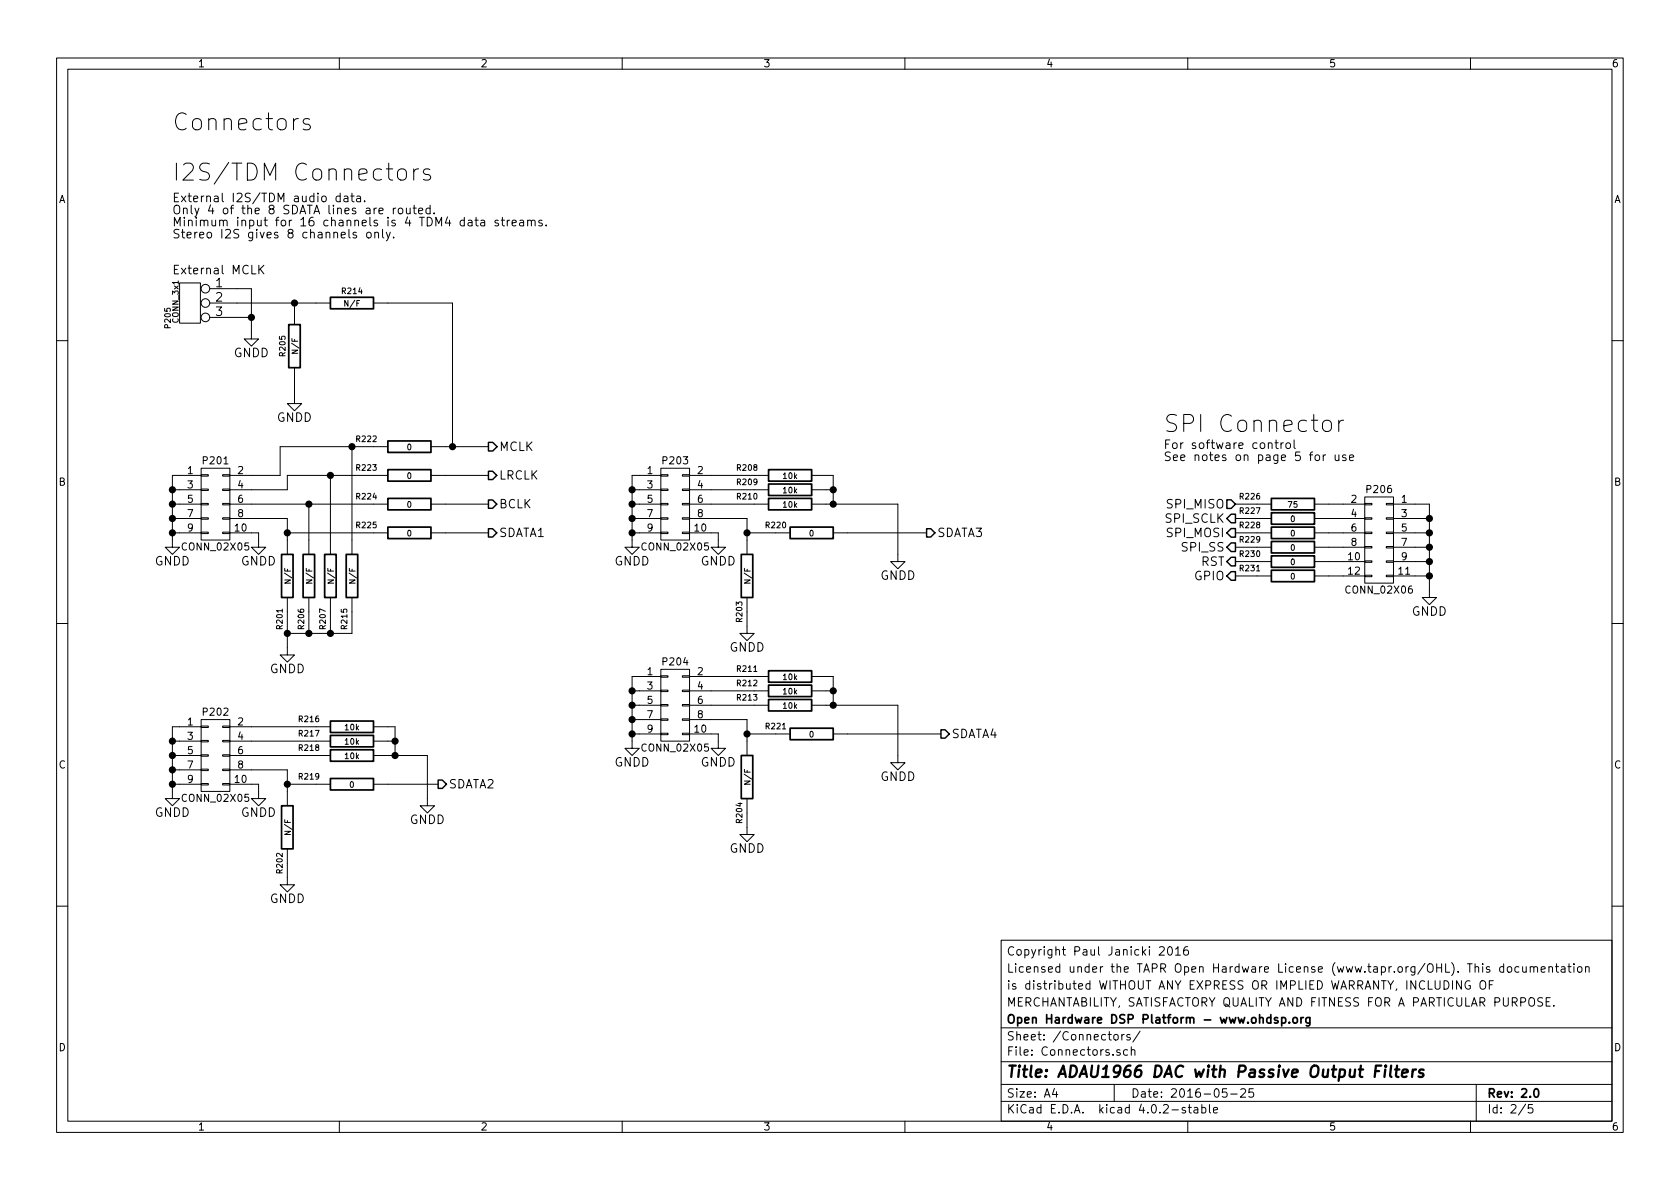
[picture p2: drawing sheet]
EESchema Schematic File Version 2
LIBS:power
LIBS:MyKiCadLibs-Lib
LIBS:DAC-ADAU1966-cache
EELAYER 25 0
EELAYER END
$Descr A4 11693 8268
encoding utf-8
Sheet 2 5
Title "ADAU1966 DAC with Passive Output Filters"
Date "2016-05-25"
Rev "2.0"
Comp "Open Hardware DSP Platform - www.ohdsp.org"
Comment1 "MERCHANTABILITY, SATISFACTORY QUALITY AND FITNESS FOR A PARTICULAR PURPOSE."
Comment2 "is distributed WITHOUT ANY EXPRESS OR IMPLIED WARRANTY, INCLUDING OF "
Comment3 "Licensed under the TAPR Open Hardware License (www.tapr.org/OHL). This documentation"
Comment4 "Copyright Paul Janicki 2016"
$EndDescr
$Comp
L GNDD #PWR206
U 1 1
P 2000 4500
F 0 "#PWR206" H 2000 4250 60  0001 C CNN
F 1 "GNDD" H 2000 4350 60  0000 C CNN
F 2 "" H 2000 4500 60  0000 C CNN
F 3 "" H 2000 4500 60  0000 C CNN
	1    2000 4500
	1    0    0    -1  
$EndComp
$Comp
L GNDD #PWR204
U 1 1
P 1800 3750
F 0 "#PWR204" H 1800 3500 60  0001 C CNN
F 1 "GNDD" H 1800 3600 60  0000 C CNN
F 2 "" H 1800 3750 60  0000 C CNN
F 3 "" H 1800 3750 60  0000 C CNN
	1    1800 3750
	-1   0    0    -1  
$EndComp
$Comp
L GNDD #PWR201
U 1 1
P 1200 3750
F 0 "#PWR201" H 1200 3500 60  0001 C CNN
F 1 "GNDD" H 1200 3600 60  0000 C CNN
F 2 "" H 1200 3750 60  0000 C CNN
F 3 "" H 1200 3750 60  0000 C CNN
	1    1200 3750
	-1   0    0    -1  
$EndComp
Text HLabel 3400 3100 2    60   Output ~ 0
MCLK
Text Notes 8100 3000 0    118  ~ 0
SPI Connector
$Comp
L GNDD #PWR207
U 1 1
P 2000 6100
F 0 "#PWR207" H 2000 5850 60  0001 C CNN
F 1 "GNDD" H 2000 5950 60  0000 C CNN
F 2 "" H 2000 6100 60  0000 C CNN
F 3 "" H 2000 6100 60  0000 C CNN
	1    2000 6100
	1    0    0    -1  
$EndComp
$Comp
L GNDD #PWR205
U 1 1
P 1800 5500
F 0 "#PWR205" H 1800 5250 60  0001 C CNN
F 1 "GNDD" H 1800 5350 60  0000 C CNN
F 2 "" H 1800 5500 60  0000 C CNN
F 3 "" H 1800 5500 60  0000 C CNN
	1    1800 5500
	-1   0    0    -1  
$EndComp
$Comp
L GNDD #PWR202
U 1 1
P 1200 5500
F 0 "#PWR202" H 1200 5250 60  0001 C CNN
F 1 "GNDD" H 1200 5350 60  0000 C CNN
F 2 "" H 1200 5500 60  0000 C CNN
F 3 "" H 1200 5500 60  0000 C CNN
	1    1200 5500
	-1   0    0    -1  
$EndComp
$Comp
L GNDD #PWR214
U 1 1
P 5200 4350
F 0 "#PWR214" H 5200 4100 60  0001 C CNN
F 1 "GNDD" H 5200 4200 60  0000 C CNN
F 2 "" H 5200 4350 60  0000 C CNN
F 3 "" H 5200 4350 60  0000 C CNN
	1    5200 4350
	1    0    0    -1  
$EndComp
$Comp
L GNDD #PWR212
U 1 1
P 5000 3750
F 0 "#PWR212" H 5000 3500 60  0001 C CNN
F 1 "GNDD" H 5000 3600 60  0000 C CNN
F 2 "" H 5000 3750 60  0000 C CNN
F 3 "" H 5000 3750 60  0000 C CNN
	1    5000 3750
	-1   0    0    -1  
$EndComp
$Comp
L GNDD #PWR210
U 1 1
P 4400 3750
F 0 "#PWR210" H 4400 3500 60  0001 C CNN
F 1 "GNDD" H 4400 3600 60  0000 C CNN
F 2 "" H 4400 3750 60  0000 C CNN
F 3 "" H 4400 3750 60  0000 C CNN
	1    4400 3750
	-1   0    0    -1  
$EndComp
$Comp
L GNDD #PWR215
U 1 1
P 5200 5750
F 0 "#PWR215" H 5200 5500 60  0001 C CNN
F 1 "GNDD" H 5200 5600 60  0000 C CNN
F 2 "" H 5200 5750 60  0000 C CNN
F 3 "" H 5200 5750 60  0000 C CNN
	1    5200 5750
	1    0    0    -1  
$EndComp
$Comp
L GNDD #PWR213
U 1 1
P 5000 5150
F 0 "#PWR213" H 5000 4900 60  0001 C CNN
F 1 "GNDD" H 5000 5000 60  0000 C CNN
F 2 "" H 5000 5150 60  0000 C CNN
F 3 "" H 5000 5150 60  0000 C CNN
	1    5000 5150
	-1   0    0    -1  
$EndComp
$Comp
L GNDD #PWR211
U 1 1
P 4400 5150
F 0 "#PWR211" H 4400 4900 60  0001 C CNN
F 1 "GNDD" H 4400 5000 60  0000 C CNN
F 2 "" H 4400 5150 60  0000 C CNN
F 3 "" H 4400 5150 60  0000 C CNN
	1    4400 5150
	-1   0    0    -1  
$EndComp
Text HLabel 3400 3300 2    59   Output ~ 0
LRCLK
Text HLabel 3400 3500 2    59   Output ~ 0
BCLK
Text HLabel 3400 3700 2    59   Output ~ 0
SDATA1
Text HLabel 3050 5450 2    59   Output ~ 0
SDATA2
Text HLabel 6450 3700 2    59   Output ~ 0
SDATA3
Text HLabel 6550 5100 2    59   Output ~ 0
SDATA4
$Comp
L GNDD #PWR209
U 1 1
P 2975 5550
F 0 "#PWR209" H 2975 5300 60  0001 C CNN
F 1 "GNDD" H 2975 5400 60  0000 C CNN
F 2 "" H 2975 5550 60  0000 C CNN
F 3 "" H 2975 5550 60  0000 C CNN
	1    2975 5550
	-1   0    0    -1  
$EndComp
$Comp
L GNDD #PWR216
U 1 1
P 6250 3850
F 0 "#PWR216" H 6250 3600 60  0001 C CNN
F 1 "GNDD" H 6250 3700 60  0000 C CNN
F 2 "" H 6250 3850 60  0000 C CNN
F 3 "" H 6250 3850 60  0000 C CNN
	1    6250 3850
	1    0    0    -1  
$EndComp
$Comp
L GNDD #PWR217
U 1 1
P 6250 5250
F 0 "#PWR217" H 6250 5000 60  0001 C CNN
F 1 "GNDD" H 6250 5100 60  0000 C CNN
F 2 "" H 6250 5250 60  0000 C CNN
F 3 "" H 6250 5250 60  0000 C CNN
	1    6250 5250
	1    0    0    -1  
$EndComp
$Comp
L GNDD #PWR203
U 1 1
P 1750 2300
F 0 "#PWR203" H 1750 2050 60  0001 C CNN
F 1 "GNDD" H 1750 2150 60  0000 C CNN
F 2 "" H 1750 2300 60  0000 C CNN
F 3 "" H 1750 2300 60  0000 C CNN
	1    1750 2300
	-1   0    0    -1  
$EndComp
$Comp
L GNDD #PWR208
U 1 1
P 2050 2750
F 0 "#PWR208" H 2050 2500 60  0001 C CNN
F 1 "GNDD" H 2050 2600 60  0000 C CNN
F 2 "" H 2050 2750 60  0000 C CNN
F 3 "" H 2050 2750 60  0000 C CNN
	1    2050 2750
	-1   0    0    -1  
$EndComp
Text Notes 1200 1250 0    118  ~ 0
I2S/TDM Connectors
Text Notes 1200 1900 0    60   ~ 0
External MCLK
Text Notes 1200 1650 0    60   ~ 0
External I2S/TDM audio data. \nOnly 4 of the 8 SDATA lines are routed.\nMinimum input for 16 channels is 4 TDM4 data streams.\nStereo I2S gives 8 channels only.
Text HLabel 8600 3500 0    60   Input ~ 0
SPI_MISO
Text HLabel 8600 3600 0    60   Output ~ 0
SPI_SCLK
Text HLabel 8600 3700 0    60   Output ~ 0
SPI_MOSI
Text HLabel 8600 3800 0    60   Output ~ 0
SPI_SS
Text HLabel 8600 4000 0    60   Output ~ 0
GPIO
Text HLabel 8600 3900 0    60   Output ~ 0
RST
$Comp
L GNDD #PWR218
U 1 1
P 9950 4100
F 0 "#PWR218" H 9950 3850 60  0001 C CNN
F 1 "GNDD" H 9950 3950 60  0000 C CNN
F 2 "" H 9950 4100 60  0000 C CNN
F 3 "" H 9950 4100 60  0000 C CNN
	1    9950 4100
	-1   0    0    -1  
$EndComp
Wire Wire Line
	8750 4000 8600 4000
Wire Wire Line
	8600 3900 8750 3900
Wire Wire Line
	8750 3800 8600 3800
Wire Wire Line
	8600 3700 8750 3700
Wire Wire Line
	8750 3600 8600 3600
Wire Wire Line
	8600 3500 8750 3500
Wire Wire Line
	9950 3500 9950 4100
Wire Wire Line
	9950 4000 9850 4000
Wire Wire Line
	9850 3900 9950 3900
Connection ~ 9950 4000
Wire Wire Line
	9850 3800 9950 3800
Connection ~ 9950 3900
Wire Wire Line
	9850 3700 9950 3700
Connection ~ 9950 3800
Wire Wire Line
	9850 3600 9950 3600
Connection ~ 9950 3700
Wire Wire Line
	9850 3500 9950 3500
Connection ~ 9950 3600
Wire Wire Line
	9350 3500 9250 3500
Wire Wire Line
	9250 3600 9350 3600
Wire Wire Line
	9350 3700 9250 3700
Wire Wire Line
	9250 3800 9350 3800
Wire Wire Line
	9350 3900 9250 3900
Wire Wire Line
	9250 4000 9350 4000
Connection ~ 5200 5100
Connection ~ 2000 5450
Connection ~ 2450 3100
Connection ~ 2300 3300
Connection ~ 2150 3500
Connection ~ 2000 3700
Wire Wire Line
	2050 2750 2050 2650
Connection ~ 2050 2100
Wire Wire Line
	2050 2150 2050 2100
Connection ~ 1750 2200
Wire Wire Line
	1750 2200 1650 2200
Connection ~ 3150 3100
Wire Wire Line
	3150 2100 3150 3100
Wire Wire Line
	2700 2100 3150 2100
Wire Wire Line
	1650 2100 2200 2100
Wire Wire Line
	1750 2000 1750 2300
Wire Wire Line
	6250 4900 6250 5250
Wire Wire Line
	4950 4900 5250 4900
Wire Wire Line
	4950 4800 5250 4800
Wire Wire Line
	5250 4700 4950 4700
Connection ~ 5800 4800
Wire Wire Line
	5750 4700 5800 4700
Connection ~ 5800 4900
Wire Wire Line
	5800 4700 5800 4900
Wire Wire Line
	5750 4800 5800 4800
Wire Wire Line
	5750 4900 6250 4900
Connection ~ 5800 3400
Wire Wire Line
	5750 3300 5800 3300
Connection ~ 5800 3500
Wire Wire Line
	5800 3300 5800 3500
Wire Wire Line
	5750 3400 5800 3400
Wire Wire Line
	5750 3500 6250 3500
Wire Wire Line
	6250 3500 6250 3850
Wire Wire Line
	2450 3750 2450 3100
Connection ~ 2300 4400
Wire Wire Line
	2450 4400 2450 4250
Connection ~ 2750 5150
Wire Wire Line
	2700 5050 2750 5050
Connection ~ 2750 5250
Wire Wire Line
	2750 5050 2750 5250
Wire Wire Line
	2700 5150 2750 5150
Wire Wire Line
	2700 5250 2975 5250
Wire Wire Line
	2975 5250 2975 5550
Wire Wire Line
	2200 5250 1750 5250
Wire Wire Line
	1750 5050 2200 5050
Wire Wire Line
	1750 5150 2200 5150
Wire Wire Line
	5000 5100 5000 5150
Connection ~ 4400 4800
Wire Wire Line
	4400 4700 4450 4700
Connection ~ 4400 4900
Wire Wire Line
	4400 4800 4450 4800
Connection ~ 4400 5000
Wire Wire Line
	4400 4900 4450 4900
Connection ~ 4400 5100
Wire Wire Line
	4400 5000 4450 5000
Wire Wire Line
	4400 5100 4450 5100
Wire Wire Line
	4400 4700 4400 5150
Wire Wire Line
	5200 5650 5200 5750
Wire Wire Line
	5900 5100 6550 5100
Wire Wire Line
	4950 5000 5200 5000
Wire Wire Line
	5200 5000 5200 5150
Wire Wire Line
	5200 5100 5400 5100
Wire Wire Line
	5000 5100 4950 5100
Wire Wire Line
	5000 3700 5000 3750
Connection ~ 4400 3400
Wire Wire Line
	4400 3300 4450 3300
Connection ~ 4400 3500
Wire Wire Line
	4400 3400 4450 3400
Connection ~ 4400 3600
Wire Wire Line
	4400 3500 4450 3500
Connection ~ 4400 3700
Wire Wire Line
	4400 3600 4450 3600
Wire Wire Line
	4400 3700 4450 3700
Wire Wire Line
	4400 3300 4400 3750
Wire Wire Line
	5200 4250 5200 4350
Wire Wire Line
	5900 3700 6450 3700
Wire Wire Line
	5000 3700 4950 3700
Wire Wire Line
	1800 5450 1800 5500
Connection ~ 1200 5150
Wire Wire Line
	1200 5050 1250 5050
Connection ~ 1200 5250
Wire Wire Line
	1200 5150 1250 5150
Connection ~ 1200 5350
Wire Wire Line
	1200 5250 1250 5250
Connection ~ 1200 5450
Wire Wire Line
	1200 5350 1250 5350
Wire Wire Line
	1200 5450 1250 5450
Wire Wire Line
	1200 5050 1200 5500
Wire Wire Line
	2000 6000 2000 6100
Wire Wire Line
	2700 5450 3050 5450
Wire Wire Line
	1750 5350 2000 5350
Wire Wire Line
	2000 5350 2000 5500
Wire Wire Line
	2000 5450 2200 5450
Wire Wire Line
	1800 5450 1750 5450
Wire Wire Line
	3100 3100 3400 3100
Wire Wire Line
	1800 3700 1800 3750
Wire Wire Line
	1950 3100 2600 3100
Wire Wire Line
	1950 3300 1950 3100
Connection ~ 1200 3400
Wire Wire Line
	1200 3300 1250 3300
Connection ~ 1200 3500
Wire Wire Line
	1200 3400 1250 3400
Connection ~ 1200 3600
Wire Wire Line
	1200 3500 1250 3500
Connection ~ 1200 3700
Wire Wire Line
	1200 3600 1250 3600
Wire Wire Line
	1200 3700 1250 3700
Wire Wire Line
	1200 3300 1200 3750
Wire Wire Line
	2150 4250 2150 4400
Wire Wire Line
	2000 4400 2450 4400
Connection ~ 2000 4400
Wire Wire Line
	2300 4400 2300 4250
Connection ~ 2150 4400
Wire Wire Line
	2000 4250 2000 4500
Wire Wire Line
	3100 3700 3400 3700
Wire Wire Line
	2150 3750 2150 3500
Wire Wire Line
	3100 3500 3400 3500
Wire Wire Line
	3100 3300 3400 3300
Wire Wire Line
	1750 3400 2000 3400
Wire Wire Line
	2000 3400 2000 3300
Wire Wire Line
	2000 3300 2600 3300
Wire Wire Line
	1750 3500 2600 3500
Wire Wire Line
	1750 3600 2000 3600
Wire Wire Line
	2000 3600 2000 3750
Wire Wire Line
	2000 3700 2600 3700
Wire Wire Line
	1800 3700 1750 3700
Wire Wire Line
	1750 3300 1950 3300
Wire Wire Line
	2300 3300 2300 3750
$Comp
L CONN_02X05 P201
U 1 1
P 1500 3500
F 0 "P201" H 1500 3800 50  0000 C CNN
F 1 "CONN_02X05" H 1500 3200 50  0000 C CNN
F 2 "MyKiCadLibs-Footprints:CONN_DIL_2X5_BOX_1MM" H 1500 2300 60  0001 C CNN
F 3 "" H 1500 2300 60  0000 C CNN
F 4 "2x5 2.54mm pitch box header" H 1500 3100 40  0001 C CNN "Description"
	1    1500 3500
	1    0    0    -1  
$EndComp
$Comp
L CONN_02X05 P202
U 1 1
P 1500 5250
F 0 "P202" H 1500 5550 50  0000 C CNN
F 1 "CONN_02X05" H 1500 4950 50  0000 C CNN
F 2 "MyKiCadLibs-Footprints:CONN_DIL_2X5_BOX_1MM" H 1500 4050 60  0001 C CNN
F 3 "" H 1500 4050 60  0000 C CNN
F 4 "2x5 2.54mm pitch box header" H 1500 4850 40  0001 C CNN "Description"
	1    1500 5250
	1    0    0    -1  
$EndComp
$Comp
L CONN_02X05 P203
U 1 1
P 4700 3500
F 0 "P203" H 4700 3800 50  0000 C CNN
F 1 "CONN_02X05" H 4700 3200 50  0000 C CNN
F 2 "MyKiCadLibs-Footprints:CONN_DIL_2X5_BOX_1MM" H 4700 2300 60  0001 C CNN
F 3 "" H 4700 2300 60  0000 C CNN
F 4 "2x5 2.54mm pitch box header" H 4700 3100 40  0001 C CNN "Description"
	1    4700 3500
	1    0    0    -1  
$EndComp
$Comp
L CONN_02X05 P204
U 1 1
P 4700 4900
F 0 "P204" H 4700 5200 50  0000 C CNN
F 1 "CONN_02X05" H 4700 4600 50  0000 C CNN
F 2 "MyKiCadLibs-Footprints:CONN_DIL_2X5_BOX_1MM" H 4700 3700 60  0001 C CNN
F 3 "" H 4700 3700 60  0000 C CNN
F 4 "2x5 2.54mm pitch box header" H 4700 4500 40  0001 C CNN "Description"
	1    4700 4900
	1    0    0    -1  
$EndComp
$Comp
L CONN_02X06 P206
U 1 1
P 9600 3750
F 0 "P206" H 9600 4100 50  0000 C CNN
F 1 "CONN_02X06" H 9600 3400 50  0000 C CNN
F 2 "MyKiCadLibs-Footprints:CONN_DIL_2X6_BOX_1MM" H 9600 2550 60  0001 C CNN
F 3 "" H 9600 2550 60  0000 C CNN
F 4 "2x6 2.54mm pitch box header" H 9600 3300 40  0001 C CNN "Description"
	1    9600 3750
	-1   0    0    -1  
$EndComp
Wire Wire Line
	1750 2000 1650 2000
$Comp
L CONN_3x1 P205
U 1 1
P 1650 2000
F 0 "P205" V 2135 1795 40  0000 C CNN
F 1 "CONN_3x1" V 2080 1910 40  0000 C CNN
F 2 "MyKiCadLibs-Footprints:CONN_SIL_3_1MM" H 1990 1890 60  0001 C CNN
F 3 "" H 1990 1890 60  0000 C CNN
F 4 "1x3 2.54mm pitch pin header" H 1900 1700 40  0001 C CNN "Description"
	1    1650 2000
	-1   0    0    -1  
$EndComp
$Comp
L R R214
U 1 1
P 2450 2100
F 0 "R214" V 2370 2100 40  0000 C CNN
F 1 "N/F" V 2457 2101 40  0000 C CNN
F 2 "MyKiCadLibs-Footprints:SMD-0805" V 2380 2100 30  0001 C CNN
F 3 "" V 2370 2100 30  0000 C CNN
F 4 "100mW" V 2550 2100 40  0001 C CNN "Power"
F 5 "Thick or thin film resistor" V 2695 2100 40  0001 C CNN "Description"
F 6 "0805" V 2625 2100 40  0001 C CNN "Size"
F 7 "1%" V 2775 2100 40  0001 C CNN "Tolerance"
	1    2450 2100
	0    -1   1    0   
$EndComp
$Comp
L R R205
U 1 1
P 2050 2400
F 0 "R205" V 1970 2400 40  0000 C CNN
F 1 "N/F" V 2057 2401 40  0000 C CNN
F 2 "MyKiCadLibs-Footprints:SMD-0805" V 1980 2400 30  0001 C CNN
F 3 "" V 1970 2400 30  0000 C CNN
F 4 "100mW" V 2150 2400 40  0001 C CNN "Power"
F 5 "Thick or thin film resistor" V 2295 2400 40  0001 C CNN "Description"
F 6 "0805" V 2225 2400 40  0001 C CNN "Size"
F 7 "1%" V 2375 2400 40  0001 C CNN "Tolerance"
	1    2050 2400
	1    0    0    1   
$EndComp
$Comp
L R R222
U 1 1
P 2850 3100
F 0 "R222" V 2800 3400 40  0000 C CNN
F 1 "0" V 2857 3101 40  0000 C CNN
F 2 "MyKiCadLibs-Footprints:SMD-0805" V 2780 3100 30  0001 C CNN
F 3 "" V 2770 3100 30  0000 C CNN
F 4 "100mW" V 2950 3100 40  0001 C CNN "Power"
F 5 "Thick or thin film resistor" V 3095 3100 40  0001 C CNN "Description"
F 6 "0805" V 3025 3100 40  0001 C CNN "Size"
F 7 "1%" V 3175 3100 40  0001 C CNN "Tolerance"
	1    2850 3100
	0    -1   1    0   
$EndComp
$Comp
L R R223
U 1 1
P 2850 3300
F 0 "R223" V 2800 3600 40  0000 C CNN
F 1 "0" V 2857 3301 40  0000 C CNN
F 2 "MyKiCadLibs-Footprints:SMD-0805" V 2780 3300 30  0001 C CNN
F 3 "" V 2770 3300 30  0000 C CNN
F 4 "100mW" V 2950 3300 40  0001 C CNN "Power"
F 5 "Thick or thin film resistor" V 3095 3300 40  0001 C CNN "Description"
F 6 "0805" V 3025 3300 40  0001 C CNN "Size"
F 7 "1%" V 3175 3300 40  0001 C CNN "Tolerance"
	1    2850 3300
	0    -1   1    0   
$EndComp
$Comp
L R R224
U 1 1
P 2850 3500
F 0 "R224" V 2800 3800 40  0000 C CNN
F 1 "0" V 2857 3501 40  0000 C CNN
F 2 "MyKiCadLibs-Footprints:SMD-0805" V 2780 3500 30  0001 C CNN
F 3 "" V 2770 3500 30  0000 C CNN
F 4 "100mW" V 2950 3500 40  0001 C CNN "Power"
F 5 "Thick or thin film resistor" V 3095 3500 40  0001 C CNN "Description"
F 6 "0805" V 3025 3500 40  0001 C CNN "Size"
F 7 "1%" V 3175 3500 40  0001 C CNN "Tolerance"
	1    2850 3500
	0    -1   1    0   
$EndComp
$Comp
L R R225
U 1 1
P 2850 3700
F 0 "R225" V 2800 4000 40  0000 C CNN
F 1 "0" V 2857 3701 40  0000 C CNN
F 2 "MyKiCadLibs-Footprints:SMD-0805" V 2780 3700 30  0001 C CNN
F 3 "" V 2770 3700 30  0000 C CNN
F 4 "100mW" V 2950 3700 40  0001 C CNN "Power"
F 5 "Thick or thin film resistor" V 3095 3700 40  0001 C CNN "Description"
F 6 "0805" V 3025 3700 40  0001 C CNN "Size"
F 7 "1%" V 3175 3700 40  0001 C CNN "Tolerance"
	1    2850 3700
	0    -1   1    0   
$EndComp
$Comp
L R R201
U 1 1
P 2000 4000
F 0 "R201" V 1950 4300 40  0000 C CNN
F 1 "N/F" V 2007 4001 40  0000 C CNN
F 2 "MyKiCadLibs-Footprints:SMD-0805" V 1930 4000 30  0001 C CNN
F 3 "" V 1920 4000 30  0000 C CNN
F 4 "100mW" V 2100 4000 40  0001 C CNN "Power"
F 5 "Thick or thin film resistor" V 2245 4000 40  0001 C CNN "Description"
F 6 "0805" V 2175 4000 40  0001 C CNN "Size"
F 7 "1%" V 2325 4000 40  0001 C CNN "Tolerance"
	1    2000 4000
	1    0    0    1   
$EndComp
$Comp
L R R206
U 1 1
P 2150 4000
F 0 "R206" V 2100 4300 40  0000 C CNN
F 1 "N/F" V 2157 4001 40  0000 C CNN
F 2 "MyKiCadLibs-Footprints:SMD-0805" V 2080 4000 30  0001 C CNN
F 3 "" V 2070 4000 30  0000 C CNN
F 4 "100mW" V 2250 4000 40  0001 C CNN "Power"
F 5 "Thick or thin film resistor" V 2395 4000 40  0001 C CNN "Description"
F 6 "0805" V 2325 4000 40  0001 C CNN "Size"
F 7 "1%" V 2475 4000 40  0001 C CNN "Tolerance"
	1    2150 4000
	1    0    0    1   
$EndComp
$Comp
L R R207
U 1 1
P 2300 4000
F 0 "R207" V 2250 4300 40  0000 C CNN
F 1 "N/F" V 2307 4001 40  0000 C CNN
F 2 "MyKiCadLibs-Footprints:SMD-0805" V 2230 4000 30  0001 C CNN
F 3 "" V 2220 4000 30  0000 C CNN
F 4 "100mW" V 2400 4000 40  0001 C CNN "Power"
F 5 "Thick or thin film resistor" V 2545 4000 40  0001 C CNN "Description"
F 6 "0805" V 2475 4000 40  0001 C CNN "Size"
F 7 "1%" V 2625 4000 40  0001 C CNN "Tolerance"
	1    2300 4000
	1    0    0    1   
$EndComp
$Comp
L R R215
U 1 1
P 2450 4000
F 0 "R215" V 2400 4300 40  0000 C CNN
F 1 "N/F" V 2457 4001 40  0000 C CNN
F 2 "MyKiCadLibs-Footprints:SMD-0805" V 2380 4000 30  0001 C CNN
F 3 "" V 2370 4000 30  0000 C CNN
F 4 "100mW" V 2550 4000 40  0001 C CNN "Power"
F 5 "Thick or thin film resistor" V 2695 4000 40  0001 C CNN "Description"
F 6 "0805" V 2625 4000 40  0001 C CNN "Size"
F 7 "1%" V 2775 4000 40  0001 C CNN "Tolerance"
	1    2450 4000
	1    0    0    1   
$EndComp
$Comp
L R R216
U 1 1
P 2450 5050
F 0 "R216" V 2400 5350 40  0000 C CNN
F 1 "10k" V 2457 5051 40  0000 C CNN
F 2 "MyKiCadLibs-Footprints:SMD-0805" V 2380 5050 30  0001 C CNN
F 3 "" V 2370 5050 30  0000 C CNN
F 4 "100mW" V 2550 5050 40  0001 C CNN "Power"
F 5 "Thick or thin film resistor" V 2695 5050 40  0001 C CNN "Description"
F 6 "0805" V 2625 5050 40  0001 C CNN "Size"
F 7 "1%" V 2775 5050 40  0001 C CNN "Tolerance"
	1    2450 5050
	0    -1   1    0   
$EndComp
$Comp
L R R217
U 1 1
P 2450 5150
F 0 "R217" V 2400 5450 40  0000 C CNN
F 1 "10k" V 2457 5151 40  0000 C CNN
F 2 "MyKiCadLibs-Footprints:SMD-0805" V 2380 5150 30  0001 C CNN
F 3 "" V 2370 5150 30  0000 C CNN
F 4 "100mW" V 2550 5150 40  0001 C CNN "Power"
F 5 "Thick or thin film resistor" V 2695 5150 40  0001 C CNN "Description"
F 6 "0805" V 2625 5150 40  0001 C CNN "Size"
F 7 "1%" V 2775 5150 40  0001 C CNN "Tolerance"
	1    2450 5150
	0    -1   1    0   
$EndComp
$Comp
L R R218
U 1 1
P 2450 5250
F 0 "R218" V 2400 5550 40  0000 C CNN
F 1 "10k" V 2457 5251 40  0000 C CNN
F 2 "MyKiCadLibs-Footprints:SMD-0805" V 2380 5250 30  0001 C CNN
F 3 "" V 2370 5250 30  0000 C CNN
F 4 "100mW" V 2550 5250 40  0001 C CNN "Power"
F 5 "Thick or thin film resistor" V 2695 5250 40  0001 C CNN "Description"
F 6 "0805" V 2625 5250 40  0001 C CNN "Size"
F 7 "1%" V 2775 5250 40  0001 C CNN "Tolerance"
	1    2450 5250
	0    -1   1    0   
$EndComp
$Comp
L R R219
U 1 1
P 2450 5450
F 0 "R219" V 2400 5750 40  0000 C CNN
F 1 "0" V 2457 5451 40  0000 C CNN
F 2 "MyKiCadLibs-Footprints:SMD-0805" V 2380 5450 30  0001 C CNN
F 3 "" V 2370 5450 30  0000 C CNN
F 4 "100mW" V 2550 5450 40  0001 C CNN "Power"
F 5 "Thick or thin film resistor" V 2695 5450 40  0001 C CNN "Description"
F 6 "0805" V 2625 5450 40  0001 C CNN "Size"
F 7 "1%" V 2775 5450 40  0001 C CNN "Tolerance"
	1    2450 5450
	0    -1   1    0   
$EndComp
$Comp
L R R202
U 1 1
P 2000 5750
F 0 "R202" V 1950 6000 40  0000 C CNN
F 1 "N/F" V 2007 5751 40  0000 C CNN
F 2 "MyKiCadLibs-Footprints:SMD-0805" V 1930 5750 30  0001 C CNN
F 3 "" V 1920 5750 30  0000 C CNN
F 4 "100mW" V 2100 5750 40  0001 C CNN "Power"
F 5 "Thick or thin film resistor" V 2245 5750 40  0001 C CNN "Description"
F 6 "0805" V 2175 5750 40  0001 C CNN "Size"
F 7 "1%" V 2325 5750 40  0001 C CNN "Tolerance"
	1    2000 5750
	1    0    0    1   
$EndComp
Wire Wire Line
	5200 3700 5400 3700
Wire Wire Line
	5200 3600 5200 3750
Wire Wire Line
	4950 3600 5200 3600
Wire Wire Line
	5250 3300 4950 3300
Wire Wire Line
	4950 3400 5250 3400
Wire Wire Line
	4950 3500 5250 3500
Connection ~ 5200 3700
$Comp
L R R208
U 1 1
P 5500 3300
F 0 "R208" V 5450 3600 40  0000 C CNN
F 1 "10k" V 5507 3301 40  0000 C CNN
F 2 "MyKiCadLibs-Footprints:SMD-0805" V 5430 3300 30  0001 C CNN
F 3 "" V 5420 3300 30  0000 C CNN
F 4 "100mW" V 5600 3300 40  0001 C CNN "Power"
F 5 "Thick or thin film resistor" V 5745 3300 40  0001 C CNN "Description"
F 6 "0805" V 5675 3300 40  0001 C CNN "Size"
F 7 "1%" V 5825 3300 40  0001 C CNN "Tolerance"
	1    5500 3300
	0    -1   1    0   
$EndComp
$Comp
L R R209
U 1 1
P 5500 3400
F 0 "R209" V 5450 3700 40  0000 C CNN
F 1 "10k" V 5507 3401 40  0000 C CNN
F 2 "MyKiCadLibs-Footprints:SMD-0805" V 5430 3400 30  0001 C CNN
F 3 "" V 5420 3400 30  0000 C CNN
F 4 "100mW" V 5600 3400 40  0001 C CNN "Power"
F 5 "Thick or thin film resistor" V 5745 3400 40  0001 C CNN "Description"
F 6 "0805" V 5675 3400 40  0001 C CNN "Size"
F 7 "1%" V 5825 3400 40  0001 C CNN "Tolerance"
	1    5500 3400
	0    -1   1    0   
$EndComp
$Comp
L R R210
U 1 1
P 5500 3500
F 0 "R210" V 5450 3800 40  0000 C CNN
F 1 "10k" V 5507 3501 40  0000 C CNN
F 2 "MyKiCadLibs-Footprints:SMD-0805" V 5430 3500 30  0001 C CNN
F 3 "" V 5420 3500 30  0000 C CNN
F 4 "100mW" V 5600 3500 40  0001 C CNN "Power"
F 5 "Thick or thin film resistor" V 5745 3500 40  0001 C CNN "Description"
F 6 "0805" V 5675 3500 40  0001 C CNN "Size"
F 7 "1%" V 5825 3500 40  0001 C CNN "Tolerance"
	1    5500 3500
	0    -1   1    0   
$EndComp
$Comp
L R R211
U 1 1
P 5500 4700
F 0 "R211" V 5450 5000 40  0000 C CNN
F 1 "10k" V 5507 4701 40  0000 C CNN
F 2 "MyKiCadLibs-Footprints:SMD-0805" V 5430 4700 30  0001 C CNN
F 3 "" V 5420 4700 30  0000 C CNN
F 4 "100mW" V 5600 4700 40  0001 C CNN "Power"
F 5 "Thick or thin film resistor" V 5745 4700 40  0001 C CNN "Description"
F 6 "0805" V 5675 4700 40  0001 C CNN "Size"
F 7 "1%" V 5825 4700 40  0001 C CNN "Tolerance"
	1    5500 4700
	0    -1   1    0   
$EndComp
$Comp
L R R212
U 1 1
P 5500 4800
F 0 "R212" V 5450 5100 40  0000 C CNN
F 1 "10k" V 5507 4801 40  0000 C CNN
F 2 "MyKiCadLibs-Footprints:SMD-0805" V 5430 4800 30  0001 C CNN
F 3 "" V 5420 4800 30  0000 C CNN
F 4 "100mW" V 5600 4800 40  0001 C CNN "Power"
F 5 "Thick or thin film resistor" V 5745 4800 40  0001 C CNN "Description"
F 6 "0805" V 5675 4800 40  0001 C CNN "Size"
F 7 "1%" V 5825 4800 40  0001 C CNN "Tolerance"
	1    5500 4800
	0    -1   1    0   
$EndComp
$Comp
L R R213
U 1 1
P 5500 4900
F 0 "R213" V 5450 5200 40  0000 C CNN
F 1 "10k" V 5507 4901 40  0000 C CNN
F 2 "MyKiCadLibs-Footprints:SMD-0805" V 5430 4900 30  0001 C CNN
F 3 "" V 5420 4900 30  0000 C CNN
F 4 "100mW" V 5600 4900 40  0001 C CNN "Power"
F 5 "Thick or thin film resistor" V 5745 4900 40  0001 C CNN "Description"
F 6 "0805" V 5675 4900 40  0001 C CNN "Size"
F 7 "1%" V 5825 4900 40  0001 C CNN "Tolerance"
	1    5500 4900
	0    -1   1    0   
$EndComp
$Comp
L R R220
U 1 1
P 5650 3700
F 0 "R220" V 5600 3950 40  0000 C CNN
F 1 "0" V 5657 3701 40  0000 C CNN
F 2 "MyKiCadLibs-Footprints:SMD-0805" V 5580 3700 30  0001 C CNN
F 3 "" V 5570 3700 30  0000 C CNN
F 4 "100mW" V 5750 3700 40  0001 C CNN "Power"
F 5 "Thick or thin film resistor" V 5895 3700 40  0001 C CNN "Description"
F 6 "0805" V 5825 3700 40  0001 C CNN "Size"
F 7 "1%" V 5975 3700 40  0001 C CNN "Tolerance"
	1    5650 3700
	0    -1   1    0   
$EndComp
$Comp
L R R221
U 1 1
P 5650 5100
F 0 "R221" V 5600 5350 40  0000 C CNN
F 1 "0" V 5657 5101 40  0000 C CNN
F 2 "MyKiCadLibs-Footprints:SMD-0805" V 5580 5100 30  0001 C CNN
F 3 "" V 5570 5100 30  0000 C CNN
F 4 "100mW" V 5750 5100 40  0001 C CNN "Power"
F 5 "Thick or thin film resistor" V 5895 5100 40  0001 C CNN "Description"
F 6 "0805" V 5825 5100 40  0001 C CNN "Size"
F 7 "1%" V 5975 5100 40  0001 C CNN "Tolerance"
	1    5650 5100
	0    -1   1    0   
$EndComp
$Comp
L R R203
U 1 1
P 5200 4000
F 0 "R203" V 5150 4250 40  0000 C CNN
F 1 "N/F" V 5207 4001 40  0000 C CNN
F 2 "MyKiCadLibs-Footprints:SMD-0805" V 5130 4000 30  0001 C CNN
F 3 "" V 5120 4000 30  0000 C CNN
F 4 "100mW" V 5300 4000 40  0001 C CNN "Power"
F 5 "Thick or thin film resistor" V 5445 4000 40  0001 C CNN "Description"
F 6 "0805" V 5375 4000 40  0001 C CNN "Size"
F 7 "1%" V 5525 4000 40  0001 C CNN "Tolerance"
	1    5200 4000
	1    0    0    1   
$EndComp
$Comp
L R R204
U 1 1
P 5200 5400
F 0 "R204" V 5150 5650 40  0000 C CNN
F 1 "N/F" V 5207 5401 40  0000 C CNN
F 2 "MyKiCadLibs-Footprints:SMD-0805" V 5130 5400 30  0001 C CNN
F 3 "" V 5120 5400 30  0000 C CNN
F 4 "100mW" V 5300 5400 40  0001 C CNN "Power"
F 5 "Thick or thin film resistor" V 5445 5400 40  0001 C CNN "Description"
F 6 "0805" V 5375 5400 40  0001 C CNN "Size"
F 7 "1%" V 5525 5400 40  0001 C CNN "Tolerance"
	1    5200 5400
	1    0    0    1   
$EndComp
$Comp
L R R226
U 1 1
P 9000 3500
F 0 "R226" V 8950 3800 40  0000 C CNN
F 1 "75" V 9007 3501 40  0000 C CNN
F 2 "MyKiCadLibs-Footprints:SMD-0805" V 8930 3500 30  0001 C CNN
F 3 "" V 8920 3500 30  0000 C CNN
F 4 "100mW" V 9100 3500 40  0001 C CNN "Power"
F 5 "Thick or thin film resistor" V 9245 3500 40  0001 C CNN "Description"
F 6 "0805" V 9175 3500 40  0001 C CNN "Size"
F 7 "1%" V 9325 3500 40  0001 C CNN "Tolerance"
	1    9000 3500
	0    -1   1    0   
$EndComp
$Comp
L R R227
U 1 1
P 9000 3600
F 0 "R227" V 8950 3900 40  0000 C CNN
F 1 "0" V 9007 3601 40  0000 C CNN
F 2 "MyKiCadLibs-Footprints:SMD-0805" V 8930 3600 30  0001 C CNN
F 3 "" V 8920 3600 30  0000 C CNN
F 4 "100mW" V 9100 3600 40  0001 C CNN "Power"
F 5 "Thick or thin film resistor" V 9245 3600 40  0001 C CNN "Description"
F 6 "0805" V 9175 3600 40  0001 C CNN "Size"
F 7 "1%" V 9325 3600 40  0001 C CNN "Tolerance"
	1    9000 3600
	0    -1   1    0   
$EndComp
$Comp
L R R228
U 1 1
P 9000 3700
F 0 "R228" V 8950 4000 40  0000 C CNN
F 1 "0" V 9007 3701 40  0000 C CNN
F 2 "MyKiCadLibs-Footprints:SMD-0805" V 8930 3700 30  0001 C CNN
F 3 "" V 8920 3700 30  0000 C CNN
F 4 "100mW" V 9100 3700 40  0001 C CNN "Power"
F 5 "Thick or thin film resistor" V 9245 3700 40  0001 C CNN "Description"
F 6 "0805" V 9175 3700 40  0001 C CNN "Size"
F 7 "1%" V 9325 3700 40  0001 C CNN "Tolerance"
	1    9000 3700
	0    -1   1    0   
$EndComp
$Comp
L R R229
U 1 1
P 9000 3800
F 0 "R229" V 8950 4100 40  0000 C CNN
F 1 "0" V 9007 3801 40  0000 C CNN
F 2 "MyKiCadLibs-Footprints:SMD-0805" V 8930 3800 30  0001 C CNN
F 3 "" V 8920 3800 30  0000 C CNN
F 4 "100mW" V 9100 3800 40  0001 C CNN "Power"
F 5 "Thick or thin film resistor" V 9245 3800 40  0001 C CNN "Description"
F 6 "0805" V 9175 3800 40  0001 C CNN "Size"
F 7 "1%" V 9325 3800 40  0001 C CNN "Tolerance"
	1    9000 3800
	0    -1   1    0   
$EndComp
$Comp
L R R230
U 1 1
P 9000 3900
F 0 "R230" V 8950 4200 40  0000 C CNN
F 1 "0" V 9007 3901 40  0000 C CNN
F 2 "MyKiCadLibs-Footprints:SMD-0805" V 8930 3900 30  0001 C CNN
F 3 "" V 8920 3900 30  0000 C CNN
F 4 "100mW" V 9100 3900 40  0001 C CNN "Power"
F 5 "Thick or thin film resistor" V 9245 3900 40  0001 C CNN "Description"
F 6 "0805" V 9175 3900 40  0001 C CNN "Size"
F 7 "1%" V 9325 3900 40  0001 C CNN "Tolerance"
	1    9000 3900
	0    -1   1    0   
$EndComp
$Comp
L R R231
U 1 1
P 9000 4000
F 0 "R231" V 8950 4300 40  0000 C CNN
F 1 "0" V 9007 4001 40  0000 C CNN
F 2 "MyKiCadLibs-Footprints:SMD-0805" V 8930 4000 30  0001 C CNN
F 3 "" V 8920 4000 30  0000 C CNN
F 4 "100mW" V 9100 4000 40  0001 C CNN "Power"
F 5 "Thick or thin film resistor" V 9245 4000 40  0001 C CNN "Description"
F 6 "0805" V 9175 4000 40  0001 C CNN "Size"
F 7 "1%" V 9325 4000 40  0001 C CNN "Tolerance"
	1    9000 4000
	0    -1   1    0   
$EndComp
Text Notes 8100 3200 0    60   ~ 0
For software control\nSee notes on page 5 for use
Text Notes 1200 900  0    118  ~ 0
Connectors
$EndSCHEMATC
